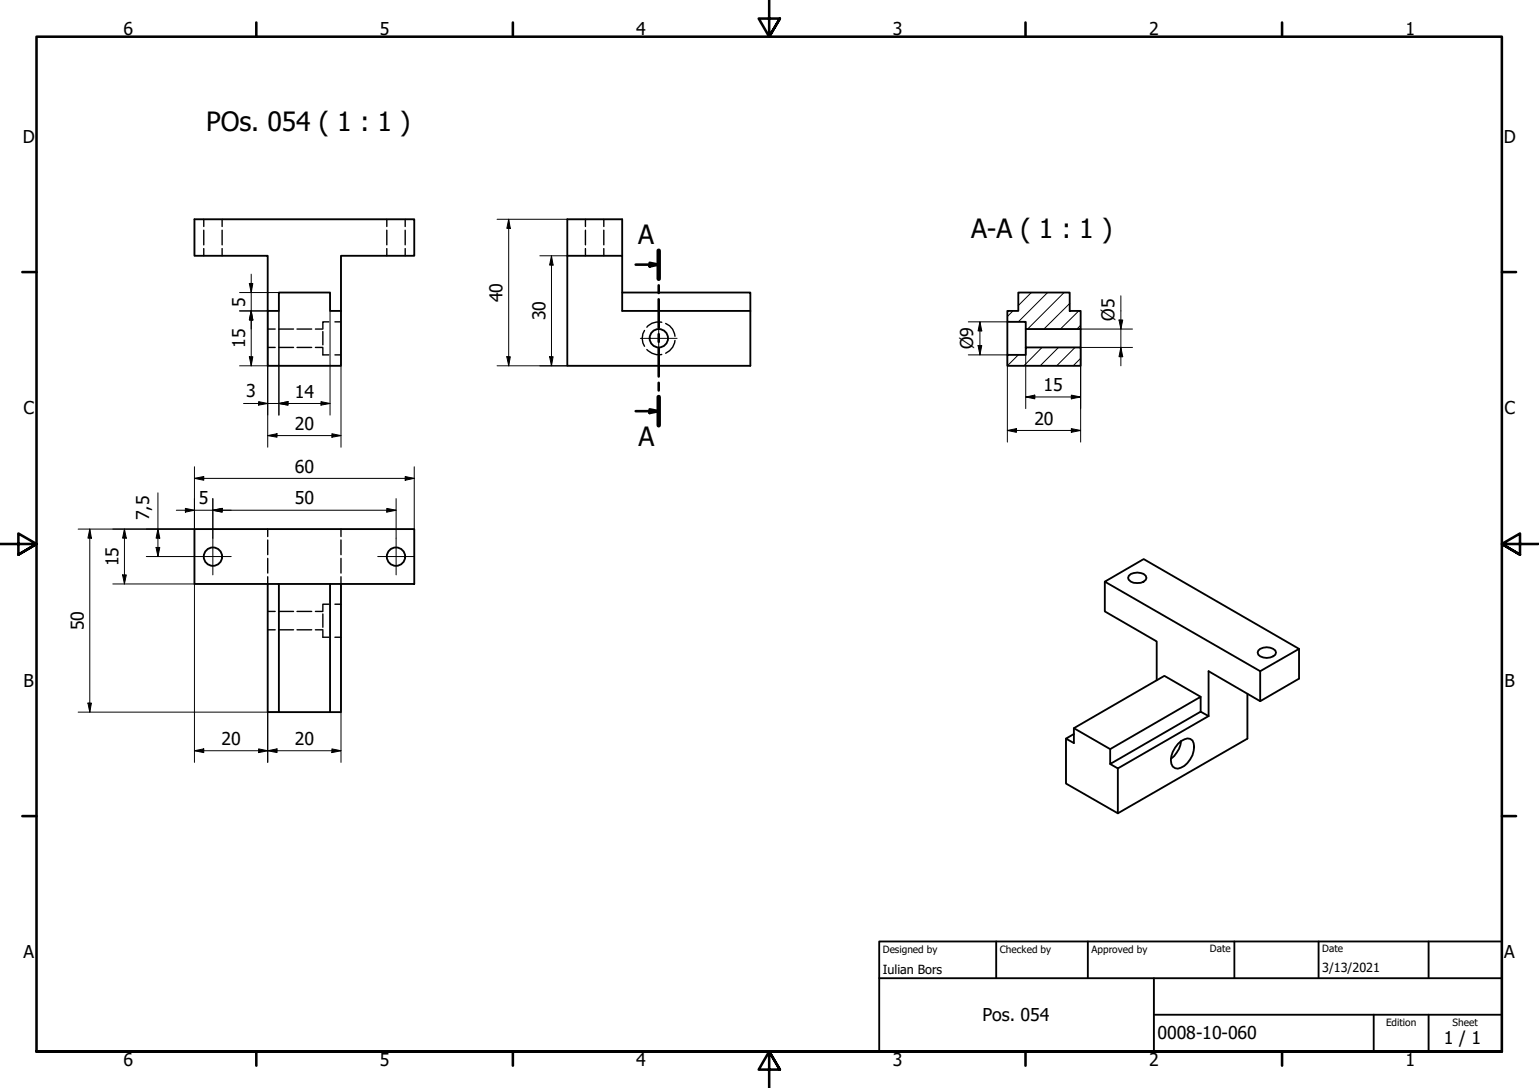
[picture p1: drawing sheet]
<svg xmlns="http://www.w3.org/2000/svg" width="420mm" height="297mm" viewBox="0 0 420 297" stroke-linecap="round" stroke-linejoin="round" font-family="sans-serif">
<!-- layer: Hatch (ISO) -->
<path d="M281.6 79.9l-3.6 3.5M286 79.9l-8 8M290.5 79.9l-10 9.9M276.5 84.9l-1.5 1.5M278 96.9l-3 3M284.5 94.9l-5 5M289 94.9l-5 5M292 82.9l-7 6.9M293.5 94.9l-5 5M294.5 84.9l-5 4.9M295 88.8l-1 1M295 97.8l-2 2.1" fill="none" stroke="#000" stroke-width=".27"/>
<!-- layer: Hidden (ISO) -->
<g fill="none" stroke="#000" stroke-width=".38">
<path d="M55.6 59.9v1.9M60.6 59.9v1.9M105.6 59.9v1.9M110.6 59.9v1.9M159.8 59.9v1.9M164.8 59.9v1.9M55.6 62.9v4M55.6 67.9v1.9M60.6 62.9v4M60.6 67.9v1.9M105.6 62.9v4M105.6 67.9v1.9"/>
<path d="M110.6 62.9v4M110.6 67.9v1.9M159.8 62.9v4M159.8 67.9v1.9M164.8 62.9v4M164.8 67.9v1.9M73.1 89.8h2M73.1 94.9h2M76.1 89.8h4M76.1 94.9h4M81.1 89.8h4M81.1 94.9h4"/>
<path d="M86.1 89.8h2M86.1 94.9h2M88.1 90.5v3.7M88.1 95v1.9h1.7M89.8 87.9h-1.7v1.7M91.4 87.9h1.7M91.4 96.9h1.7M176 90.2a4 4 0 0 0 0 4.3M176.6 95.4a4.4 4.4 0 0 0 4.1 1.4M180.7 88a4.2 4.2 0 0 0-4.1 1.3M181.7 88.3a4.1 4.1 0 0 1 2.6 3.5M184.3 92.9a4.3 4.3 0 0 1-2.6 3.5"/>
<path d="M73.1 144.4v2.1M73.1 147.4v4M73.1 152.4v4M73.1 157.5v1.9M93.1 144.4v2.1M93.1 147.4v4M93.1 152.4v4M93.1 157.5v1.9M73.1 166.9h2M73.1 171.9h2M76.1 166.9h4M76.1 171.9h4"/>
<path d="M81.1 166.9h4M81.1 171.9h4M86.1 166.9h2M86.1 171.9h2M88.1 167.6v3.6M88.1 172.1v1.9h1.7M89.8 165h-1.7v1.7M91.4 165h1.7M91.4 174h1.7"/>
</g>
<!-- layer: Visible (ISO) -->
<g fill="none" stroke="#000" stroke-width=".51">
<path d="M76.1 79.9h14v5h3v15h-20v-15h3zM154.9 69.8v30.1h50v-15M169.9 69.8v-9.9h-15v9.9h15v15.1h35v-5h-35M278 79.9h14v5h3v4.9h-15v-1.9h-5v-3h3zM73.1 84.9v-15.1h-20v-9.9h60v9.9h-20v15.1M275 96.9h5v-2h15v5h-20zM275 87.9v9M280 89.8v5.1M295 89.8v5.1M53.1 144.4h60v15h-60zM73.1 159.4v35h3M76.1 159.4v35h14v-35"/>
<path d="M93.1 159.4v35h-3M301.6 158.8l10.6-6.2 42.4 24.6-10.6 6zM301.6 158.8v8.1l14.2 8.2v10.6M308.2 157.2a3.5 3.5 0 0 1 4.6 0l.2 .6a2.95 2.95 0 0 1-4.8 .5l-.2-.5zM343.5 177.6a3.5 3.5 0 0 1 4.7 0l.2 .6a2.58 2.58 0 0 1-3.5 1.3l-1.4-.8-.2-.5zM354.6 177.2v8.1l-10.6 6.1v-8.2M327.8 190.2l-9.9-5.7-24.7 14.3v4.1l-2.2-1.2 2.2-1.3M327.8 194.3v-4.1l-24.7 14.3-9.9-5.7M329.9 195.5l-2.1-1.2-24.7 14.3v-4.1M329.9 195.5l-24.7 14.3-2.1-1.2M340.6 189.4v12.3l-35.4 20.3M344 191.4l-14.1-8.2v12.3"/>
<path d="M291 201.7v12.2l14.2 8.1v-12.2M321.6 203.1a3.5 3.5 0 0 1 3.3-1.4 2.72 2.72 0 0 1 1 3.3 6 6 0 0 1-4.3 4.9 1.91 1.91 0 0 1-1.9-2.3 6.9 6.9 0 0 1 1.9-4.5zM322.5 202.3a6.8 6.8 0 0 1-2.8 4.8"/>
<circle cx="179.9" cy="92.3" r="2.51"/>
<circle cx="58.1" cy="152" r="2.51"/>
<circle cx="108.1" cy="152" r="2.51"/>
</g>
<!-- layer: Section Line (ISO) -->
<path d="M173.5 72.2h6.3M177.4 71.7l2.4 .5-2.4 .6zM179.8 68.4v7.7M179.8 77.9v2.1M179.8 81.7v7.8M179.8 91.2v2.1M179.8 95v7.8M173.5 112.3h6.3M177.4 111.7l2.4 .6-2.4 .5zM179.8 104.5v2.1M179.8 108.4v7.7" fill="none" stroke="#000" stroke-width=".7"/>
<path d="M179.8 68.4v7.7M179.8 108.4v7.7" fill="none" stroke="#000" stroke-width="1.2"/>
<g fill="#000">
<path d="M177.4 71.7l2.4 .5-2.4 .6z" fill-rule="evenodd"/>
<path d="M177.4 111.7l2.4 .6-2.4 .5z" fill-rule="evenodd"/>
</g>
<!-- layer: Border (ISO) -->
<g fill="none" stroke="#000" stroke-width=".7">
<path d="M70 6.1v3.9M140 6.1v3.9M210 0v10l-2.9-4.9h5.8l-2.9 4.9 2.9-4.9M280 6.1v3.9M350 6.1v3.9M6.1 74.3h3.9M410 74.3h3.9M0 148.5h10l-5-2.8v5.7l5-2.9-5 2.9M420 148.5h-10l5-2.8v5.7l-5-2.9 5 2.9M6.1 222.8h3.9M410 222.8h3.9M10 287.1v-277.1h400v277.1h-400h400"/>
<path d="M70 287.1v3.8M140 287.1v3.8M212.9 292l-2.9-4.9 2.9 4.9h-5.8l2.9-4.9v9.9M280 287.1v3.8M350 287.1v3.8"/>
</g>
<!-- layer: Title (ISO) -->
<path d="M240 257h170v30.1h-170zM272 257v10.1M297 257v10.1M337 257v10.1M360 257v10.1M390 257v10.1M240 267.1h170M315 277h95M315 267.1v20M375 277v10.1M390 277v10.1" fill="none" stroke="#000" stroke-width=".51"/>
<!-- layer: Center Mark (ISO) -->
<path d="M174.8 92.4h10M179.8 87.4v10M53.1 151.9h10M58.1 146.9v10.1M103.1 151.9h10M108.1 146.9v10.1" fill="none" stroke="#000" stroke-width=".27"/>
<!-- layer: Dimension (ISO) -->
<g fill="none" stroke="#000" stroke-width=".27">
<path d="M135.7 59.9h19.2M138.9 59.9l.4 2.4h-.9zM138.9 59.9v40M65.4 79.9h10.7M68.1 77.4h.9l-.4 2.5zM68.6 74.9v25M147.4 69.8h7.5M150.6 69.8l.4 2.6h-.9zM150.6 69.8v30.1M65.4 84.9h7.7v37.2M65.4 99.9h7.7M68.1 97.4h.9l-.4 2.5z"/>
<path d="M68.6 84.9l.4 2.5h-.9zM76.1 84.9v28.4M90.1 84.9v28.4M93.1 99.9v22.2M135.7 99.9h19.2M138.4 97.4h.9l-.4 2.5zM150.1 97.4h.9l-.4 2.5zM264.4 96.9h10.6v23.8M264.4 87.9h10.6M267 94.3h1l-.5 2.6zM267.5 87.9l.5 2.4h-1zM267.5 87.9v9"/>
<path d="M280 94.9v16.7M295 89.8h14.2M305.5 87.4h1l-.5 2.4zM306 94.9l.5 2.5h-1zM306 80.8v19.1M309.2 94.9h-14.2v25.8M66.5 110.2h23.6M70.6 109.7l2.5 .5-2.5 .4zM73.1 118.9l2.5-.5v1zM73.1 118.9h20M76.1 110.2l2.5-.5v.9zM87.6 109.7l2.5 .5-2.5 .4z"/>
<path d="M90.6 118.4l2.5 .5-2.5 .5zM275 117.5l2.5-.5v1zM275 117.5h20M280 108.4l2.5-.5v1zM280 108.4h15M292.5 117l2.5 .5-2.5 .5zM292.5 107.9l2.5 .5-2.5 .5zM43.1 134.5v17.4M48.1 139.3h60M50.6 138.8l2.5 .5-2.5 .5zM53.1 130.6l2.5-.5v1zM53.1 127.4v17h-31.8"/>
<path d="M53.1 130.6h60M58.1 139.3l2.5-.5v1zM58.1 136.1v10.8M105.6 138.8l2.5 .5-2.5 .5zM108.1 136.1v10.8M110.6 130.1l2.5 .5-2.5 .5zM113.1 127.4v17M24.5 144.4l.5 2.5h-1zM24.5 144.4v50M30.8 159.4h22.3v48.7M33.5 157h1l-.5 2.4zM34 144.4l.5 2.5h-1z"/>
<path d="M34 144.4v15M39.9 151.9h13.2M42.6 149.5h1l-.5 2.4zM43.1 144.4l.5 2.5h-1zM21.3 194.4h54.8M24 191.9h1l-.5 2.5zM73.1 194.4v13.7M93.1 194.4v13.7M53.1 205l2.5-.5v1zM53.1 205h40M70.6 204.5l2.5 .5-2.5 .5zM73.1 205l2.5-.5v1z"/>
<path d="M90.6 204.5l2.5 .5-2.5 .5z"/>
</g>
<g fill="#000">
<path d="M68.1 77.4h.9l-.4 2.5z" fill-rule="evenodd"/>
<path d="M138.9 59.9l.4 2.4h-.9z" fill-rule="evenodd"/>
<path d="M150.6 69.8l.4 2.6h-.9z" fill-rule="evenodd"/>
<path d="M68.1 97.4h.9l-.4 2.5z" fill-rule="evenodd"/>
<path d="M68.6 84.9l.4 2.5h-.9z" fill-rule="evenodd"/>
<path d="M68.6 84.9l.4 2.5h-.9z" fill-rule="evenodd"/>
<path d="M138.4 97.4h.9l-.4 2.5z" fill-rule="evenodd"/>
<path d="M150.1 97.4h.9l-.4 2.5z" fill-rule="evenodd"/>
<path d="M267 94.3h1l-.5 2.6z" fill-rule="evenodd"/>
<path d="M267.5 87.9l.5 2.4h-1z" fill-rule="evenodd"/>
<path d="M305.5 87.4h1l-.5 2.4z" fill-rule="evenodd"/>
<path d="M306 94.9l.5 2.5h-1z" fill-rule="evenodd"/>
<path d="M70.6 109.7l2.5 .5-2.5 .4z" fill-rule="evenodd"/>
<path d="M73.1 118.9l2.5-.5v1z" fill-rule="evenodd"/>
<path d="M76.1 110.2l2.5-.5v.9z" fill-rule="evenodd"/>
<path d="M76.1 110.2l2.5-.5v.9z" fill-rule="evenodd"/>
<path d="M87.6 109.7l2.5 .5-2.5 .4z" fill-rule="evenodd"/>
<path d="M90.6 118.4l2.5 .5-2.5 .5z" fill-rule="evenodd"/>
<path d="M275 117.5l2.5-.5v1z" fill-rule="evenodd"/>
<path d="M280 108.4l2.5-.5v1z" fill-rule="evenodd"/>
<path d="M292.5 117l2.5 .5-2.5 .5z" fill-rule="evenodd"/>
<path d="M292.5 107.9l2.5 .5-2.5 .5z" fill-rule="evenodd"/>
<path d="M50.6 138.8l2.5 .5-2.5 .5z" fill-rule="evenodd"/>
<path d="M53.1 130.6l2.5-.5v1z" fill-rule="evenodd"/>
<path d="M58.1 139.3l2.5-.5v1z" fill-rule="evenodd"/>
<path d="M58.1 139.3l2.5-.5v1z" fill-rule="evenodd"/>
<path d="M105.6 138.8l2.5 .5-2.5 .5z" fill-rule="evenodd"/>
<path d="M110.6 130.1l2.5 .5-2.5 .5z" fill-rule="evenodd"/>
<path d="M24.5 144.4l.5 2.5h-1z" fill-rule="evenodd"/>
<path d="M33.5 157h1l-.5 2.4z" fill-rule="evenodd"/>
<path d="M34 144.4l.5 2.5h-1z" fill-rule="evenodd"/>
<path d="M42.6 149.5h1l-.5 2.4z" fill-rule="evenodd"/>
<path d="M43.1 144.4l.5 2.5h-1z" fill-rule="evenodd"/>
<path d="M24 191.9h1l-.5 2.5z" fill-rule="evenodd"/>
<path d="M53.1 205l2.5-.5v1z" fill-rule="evenodd"/>
<path d="M70.6 204.5l2.5 .5-2.5 .5z" fill-rule="evenodd"/>
<path d="M73.1 205l2.5-.5v1z" fill-rule="evenodd"/>
<path d="M90.6 204.5l2.5 .5-2.5 .5z" fill-rule="evenodd"/>
</g>
<g font-size="7.2">
<text x="56.3" y="35.7">POs. 054 ( 1 : 1 )</text>
<text x="265.1" y="65.1">A-A ( 1 : 1 )</text>
<text x="174.2" y="66.7">A</text>
<text x="174.3" y="121.8">A</text>
</g>
<g font-size="4.8">
<text x="33.7" y="9.6">6</text>
<text x="103.7" y="9.6">5</text>
<text x="173.7" y="9.6">4</text>
<text x="243.7" y="9.6">3</text>
<text x="313.7" y="9.6">2</text>
<text x="383.7" y="9.6">1</text>
<text x="6.2" y="38.9">D</text>
<text x="410.5" y="38.9">D</text>
<text x="66.9" y="83.7" transform="rotate(-90 66.9 83.7)">5</text>
<text x="137.2" y="82.5" transform="rotate(-90 137.2 82.5)">40</text>
<text x="148.9" y="87.5" transform="rotate(-90 148.9 87.5)">30</text>
<text x="304.2" y="87.6" transform="rotate(-90 304.2 87.6)">Ø5</text>
<text x="66.9" y="95" transform="rotate(-90 66.9 95)">15</text>
<text x="265.7" y="95.4" transform="rotate(-90 265.7 95.4)">Ø9</text>
<text x="284.9" y="106.8">15</text>
<text x="6.4" y="113.1">C</text>
<text x="67.2" y="108.5">3</text>
<text x="80.5" y="108.6">14</text>
<text x="410.7" y="113.1">C</text>
<text x="80.5" y="117.3">20</text>
<text x="282.4" y="115.9">20</text>
<text x="80.5" y="129">60</text>
<text x="54.3" y="137.7">5</text>
<text x="80.5" y="137.7">50</text>
<text x="40.7" y="142" transform="rotate(-90 40.7 142)">7,5</text>
<text x="32.4" y="154.6" transform="rotate(-90 32.4 154.6)">15</text>
<text x="22.9" y="172.1" transform="rotate(-90 22.9 172.1)">50</text>
<text x="6.4" y="187.4">B</text>
<text x="410.7" y="187.4">B</text>
<text x="60.5" y="203.4">20</text>
<text x="80.5" y="203.4">20</text>
<text x="6.4" y="261.7">A</text>
<text x="410.7" y="261.7">A</text>
<text x="268.2" y="278.8">Pos. 054</text>
<text x="316" y="283.8">0008-10-060</text>
<text x="394.2" y="285">1 / 1</text>
<text x="33.7" y="290.9">6</text>
<text x="103.7" y="290.9">5</text>
<text x="173.7" y="290.9">4</text>
<text x="243.7" y="290.9">3</text>
<text x="313.7" y="290.9">2</text>
<text x="383.7" y="290.9">1</text>
</g>
<g font-size="3.4">
<text x="241" y="266">Iulian Bors</text>
<text x="361" y="265.5">3/13/2021</text>
</g>
<g font-size="2.7">
<text x="241" y="260.1">Designed by</text>
<text x="273" y="260.1">Checked by</text>
<text x="298" y="260.1">Approved by</text>
<text x="330.3" y="260">Date</text>
<text x="361" y="260">Date</text>
<text x="378.4" y="280.1">Edition</text>
<text x="396.6" y="280.1">Sheet</text>
</g>
</svg>
